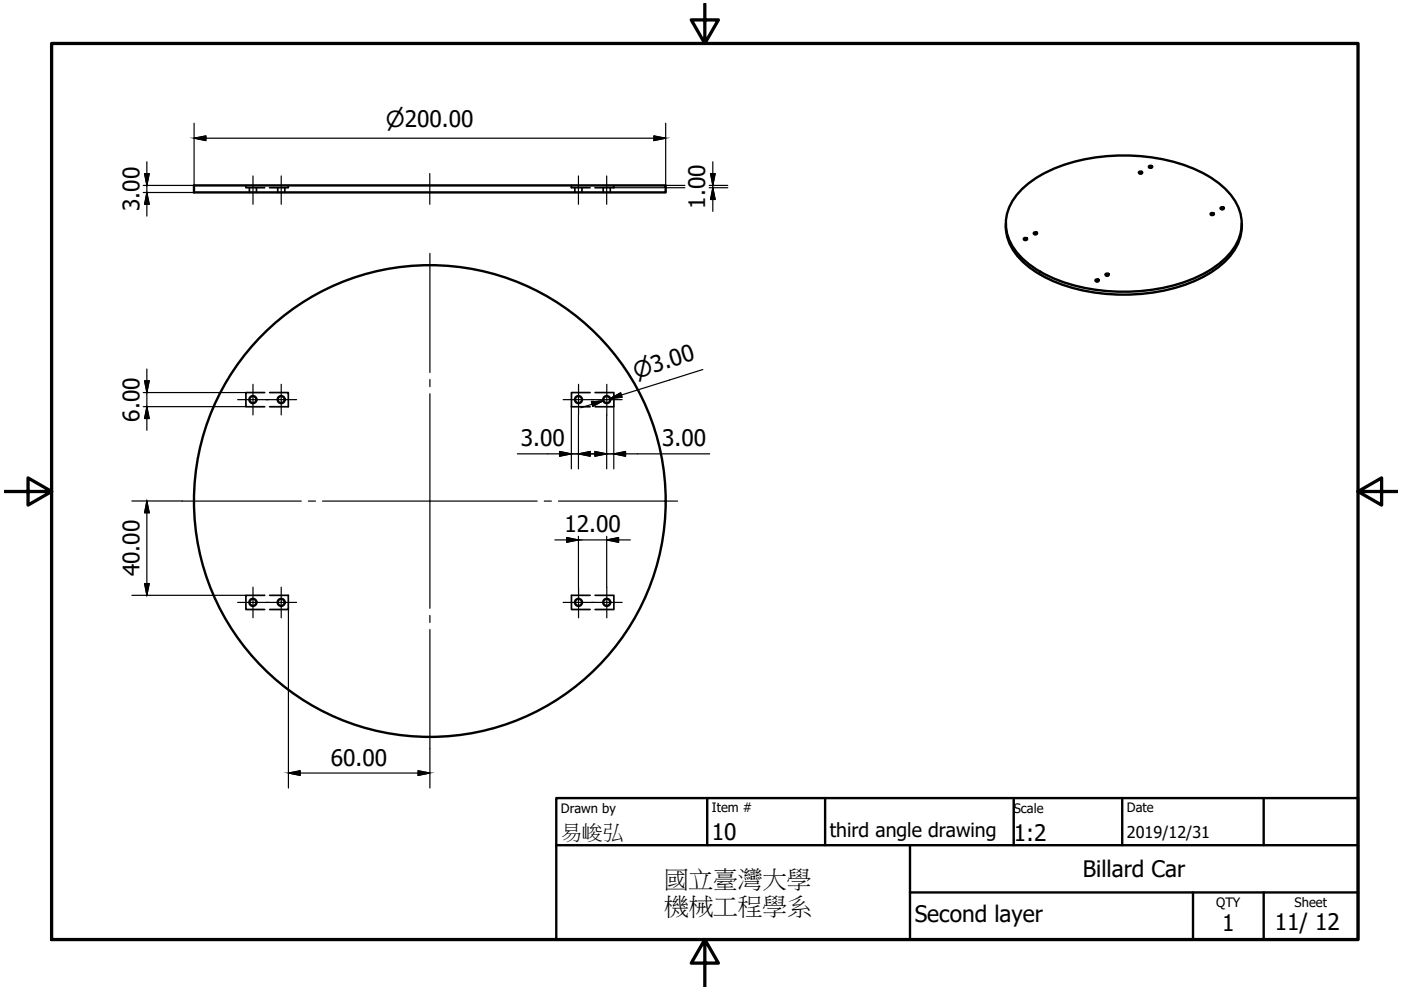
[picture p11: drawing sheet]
<svg xmlns="http://www.w3.org/2000/svg" width="297mm" height="210mm" viewBox="0 0 297 210" stroke-linecap="round" stroke-linejoin="round" font-family="sans-serif">
<!-- layer: Visible (ISO) -->
<g fill="none" stroke="#000" stroke-width=".51">
<path d="M41.1 39.3h100v1.5h-100zM241.6 36.4h.3l.3 .3-.5 .1-.2-.1zM241.7 36.8h.2M243.7 35.2h.3l.3 .2-.5 .2-.2-.2zM243.8 35.6h.3M213.3 47.4v.6M216.3 40.5a26.7 26.7 0 0 1 15-7 39.1 39.1 0 0 1 24.6 3.7 14.1 14.1 0 0 1 7.1 8.3 10.1 10.1 0 0 1-4 10 32 32 0 0 1-19.7 6.3 35.5 35.5 0 0 1-20.3-5.2 12.1 12.1 0 0 1-5.7-8.5 9.9 9.9 0 0 1 3-7.6zM217.2 50.5h.3l.3 .2-.5 .2-.2-.2zM217.3 50.9h.2M219.3 49.3l.3-.1 .3 .3-.5 .2-.2-.2zM219.4 49.7h.3M232.3 59.3l.4-.1 .3 .3-.5 .2-.2-.2z"/>
<path d="M232.5 59.7h.2M234.5 58.1l.3-.1 .3 .3-.5 .1-.2-.1zM234.6 58.4h.3M256.8 45.2h.3l.3 .2-.5 .2-.2-.2zM256.9 45.6h.2M258.9 44l.3-.1 .3 .3-.5 .2-.2-.2zM259 44.3h.3M263.3 47.4a10.8 10.8 0 0 1-4.6 9 31.9 31.9 0 0 1-18.2 6 36 36 0 0 1-21.4-5.1 11.7 11.7 0 0 1-5.8-9.3"/>
<circle cx="53.6" cy="84.7" r=".75"/>
<circle cx="59.6" cy="84.7" r=".75"/>
<circle cx="122.7" cy="84.7" r=".75"/>
<circle cx="128.6" cy="84.7" r=".75"/>
<circle cx="91.1" cy="106.2" r="50"/>
<circle cx="53.6" cy="127.7" r=".75"/>
<circle cx="59.6" cy="127.7" r=".75"/>
<circle cx="122.7" cy="127.7" r=".75"/>
<circle cx="128.6" cy="127.7" r=".75"/>
</g>
<!-- layer: Hidden (ISO) -->
<g fill="none" stroke="#000" stroke-width=".36">
<path d="M52.1 39.3v.5h4M52.9 39.8v1M54.4 39.8v1M58.9 39.8v1M60.4 39.8v1M61.1 39.3v.5h-3.9M121.1 39.3v.5h4M121.9 39.8v1M123.4 39.8v1M127.9 39.8v1M129.4 39.8v1M130.1 39.3v.5h-3.9"/>
<path d="M56.1 83.2h-4v3h4M57.2 83.2h3.9v3h-3.9M125.1 83.2h-3.9v3h3.9M126.2 83.2h4v3h-4M56.1 126.2h-4v3h4M57.2 126.2h3.9v3h-3.9M125.1 126.2h-3.9v3h3.9M126.2 126.2h4v3h-4"/>
</g>
<!-- layer: Center Mark (ISO) -->
<g fill="none" stroke="#000" stroke-width=".25">
<path d="M91.1 53.7v25.3M50.4 84.7h6.5M53.6 81.5v6.5M56.4 84.7h6.5M59.6 81.5v6.5M91.1 80.5v1.5M91.1 83.5v45.5M119.4 84.7h6.5M122.7 81.5v6.5M125.4 84.7h6.5M128.7 81.5v6.5M38.6 106.2h25.3"/>
<path d="M65.4 106.2h1.5M68.4 106.2h45.5M115.4 106.2h1.5M118.4 106.2h25.3M50.4 127.7h6.5M53.6 124.5v6.5M56.4 127.7h6.5M59.6 124.5v6.5M91.1 130.5v1.5M91.1 133.5v25.2M119.4 127.7h6.5M122.7 124.5v6.5"/>
<path d="M125.4 127.7h6.5M128.7 124.5v6.5"/>
</g>
<!-- layer: Centerline (ISO) -->
<path d="M53.6 37.3v6M59.6 37.3v6M91.1 36.8v6.5M122.6 37.3v6M128.6 37.3v6" fill="none" stroke="#000" stroke-width=".25"/>
<!-- layer: Border (ISO) -->
<path d="M10.9 9.2h277v190h-277zM149.4 .8v8.4l-2.8-5h5.7l-2.9 5M1 104.2h9.9l-5-2.9v5.8l5-2.9M287.9 104.2l5 2.9v-5.8l-5 2.9h8.4M149.4 199.2l2.9 5h-5.7l2.8-5v10" fill="none" stroke="#000" stroke-width=".7"/>
<!-- layer: Title (ISO) -->
<path d="M117.9 169.2h170v30h-170zM117.9 179.2h170M149.9 169.2v10M174.9 169.2v10M192.9 179.2v20M214.9 169.2v10M237.9 169.2v10M267.9 169.2v10M192.9 189.2h95M252.9 189.2v10M267.9 189.2v10" fill="none" stroke="#000" stroke-width=".51"/>
<!-- layer: Dimension (ISO) -->
<g fill="none" stroke="#000" stroke-width=".25">
<path d="M31.1 34.3v5l-.5-2.5h1l-.5 2.5v1.5l-.5 2.5h1l-.5-2.5v5M41.1 29.3l2.5 .5v-1l-2.5 .5h100l-2.5 .5v-1l2.5 .5M41.1 26.1v13.2h-10.7M130.1 39.8h15.1M141.1 26.1v13.2h4.1M150.4 39.3h3.9M150.4 39.8h3.9M151.1 34.3v5l-.5-2.5h1l-1 5.5h1l-.5-2.5v5M30.4 40.8h10.7M31.1 78.2v5l-.5-2.5h1l-.5 2.5v3l-.5 2.5h1l-.5-2.5v5M149 78.3l-19.7 6.2 2.6-.3-.3-.9-2.3 1.2 2.4-.7M30.4 83.2h21.7"/>
<path d="M30.4 86.2h21.7M109.7 96.2h11.4l-2.5 .5v-1l2.5 .5h1.5l2.5 .5v-1l-2.5 .5h2.5M121.1 86.2v13.2M122.6 88v11.4M123.6 96.2h4M126.1 96.2h2.5l-2.5 .5v-1l2.5 .5h1.5l2.5 .5v-1l-2.5 .5h20.4M127.9 84.9l-2.5 .3 .3 1 2.2-1.3-4.8 1.6M128.6 88v11.4M130.1 86.2v13.2M28 106.2h10.7M31.1 106.2l-.5 2.5h1l-.5-2.5v20l-.5-2.5h1l-.5 2.5M117.6 114.5h5l-2.5 .5v-1l2.5 .5h6l2.5 .5v-1l-2.5 .5h5"/>
<path d="M122.6 113.7v10.8M128.6 113.7v10.8M28 126.2h24.1M61.2 129.2v37.9M91.1 158.7v8.4M61.2 163.9l2.4 .5v-1l-2.4 .5h29.9l-2.5 .5v-1l2.5 .5"/>
</g>
<g fill="#000" stroke="#000" stroke-width=".21">
<path d="M30.6 36.8h1l-.5 2.5zM150.6 36.8h1l-.5 2.5zM151.1 39.8l.5 2.5h-1zM31.1 40.8l.5 2.5h-1zM30.6 80.7h1l-.5 2.5zM31.1 86.2l.5 2.5h-1zM31.1 106.2l.5 2.5h-1zM30.6 123.7h1l-.5 2.5z"/>
<path d="M41.1 29.3l2.5-.5v.5zM41.1 29.3l2.5 .5v-.5z"/>
<path d="M138.6 28.8l2.5 .5h-2.5zM138.6 29.3v.5l2.5-.5z"/>
<path d="M118.6 95.7l2.5 .5h-2.5zM118.6 96.2v.5l2.5-.5z"/>
<path d="M122.6 96.2l2.5-.5v.5zM122.6 96.2l2.5 .5v-.5z"/>
<path d="M126.1 95.7l2.5 .5h-2.5zM126.1 96.2v.5l2.5-.5z"/>
<path d="M125.4 85.2l2.5-.3-.5 .3zM125.4 85.2l.3 1 1.7-1z"/>
<path d="M129.9 84.2l1.7-.9 .3 .9zM129.3 84.5l2.6-.3h-2z"/>
<path d="M130.1 96.2l2.5-.5v.5zM130.1 96.2l2.5 .5v-.5z"/>
<path d="M120.1 114l2.5 .5h-2.5zM120.1 114.5v.5l2.5-.5z"/>
<path d="M128.6 114.5l2.5-.5v.5zM128.6 114.5l2.5 .5v-.5z"/>
<path d="M61.2 163.9l2.4-.5v.5zM61.2 163.9l2.4 .5v-.5z"/>
<path d="M88.6 163.4l2.5 .5h-2.5zM88.6 163.9v.5l2.5-.5z"/>
</g>
<g font-size="5.2">
<text x="140.8" y="188.1">國立臺灣大學</text>
<text x="140.8" y="193.9">機械工程學系</text>
</g>
<g font-size="4.8">
<text x="29.5" y="44.7" transform="rotate(-90 29.5 44.7)">3.00</text>
<text x="149.5" y="44.2" transform="rotate(-90 149.5 44.2)">1.00</text>
<text x="29.5" y="89.4" transform="rotate(-90 29.5 89.4)">6.00</text>
<text x="110.4" y="94.6">3.00</text>
<text x="140.4" y="94.6">3.00</text>
<text x="119.7" y="112.9">12.00</text>
<text x="29.5" y="122.2" transform="rotate(-90 29.5 122.2)">40.00</text>
<text x="70.1" y="162.3">60.00</text>
<text x="150.9" y="178.1">10</text>
<text x="214.9" y="178.2">1:2</text>
<text x="229.6" y="186">Billard Car</text>
<text x="193.9" y="195.5">Second layer</text>
<text x="259.1" y="197.5">1</text>
<text x="270.3" y="197.2">11/ 12</text>
</g>
<g font-size="4.7">
<text x="81.8" y="27">⌀200.00</text>
<text x="134.9" y="80.4" transform="rotate(-17 134.9 80.4)">⌀3.00</text>
</g>
<text font-size="4.5" x="118.9" y="177.8">易峻弘</text>
<text font-size="4.1" x="175.9" y="177.4">third angle drawing</text>
<text font-size="3.4" x="238.9" y="177.7">2019/12/31</text>
<g font-size="2.8">
<text x="118.9" y="172.3">Drawn by</text>
<text x="150.9" y="172.2">Item #</text>
<text x="214.9" y="172.3">Scale</text>
<text x="238.9" y="172.2">Date</text>
<text x="257.9" y="192.2">QTY</text>
<text x="274.5" y="192.3">Sheet</text>
</g>
</svg>
